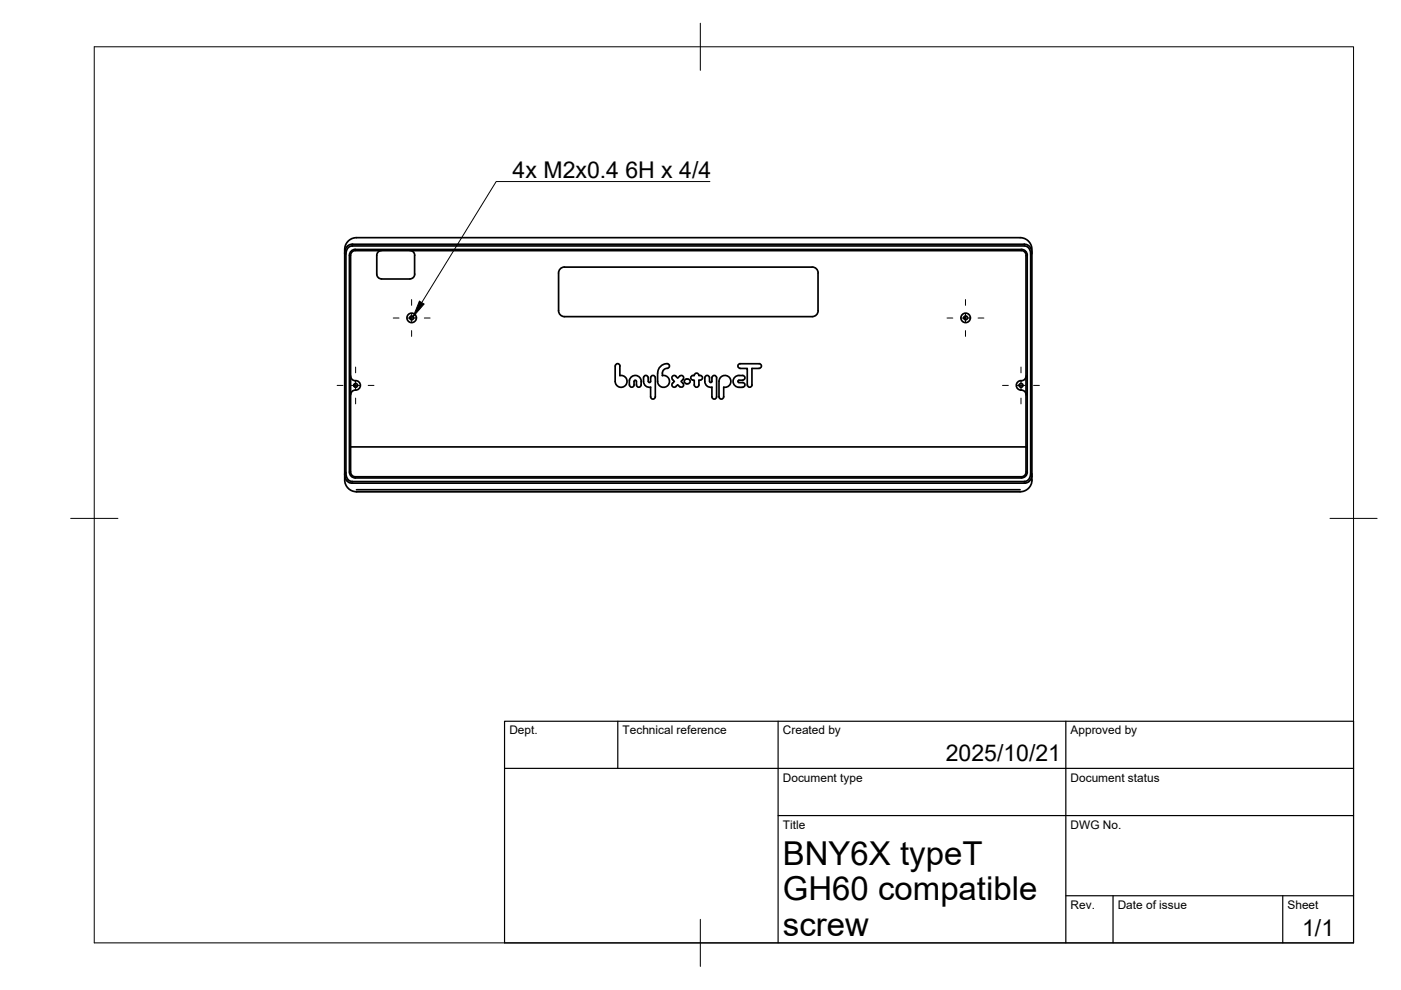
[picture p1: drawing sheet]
<svg xmlns="http://www.w3.org/2000/svg" width="297mm" height="210mm" viewBox="0 0 297 210" stroke-linecap="round" stroke-linejoin="round" font-family="sans-serif">
<!-- layer: Visible -->
<g fill="none" stroke="#000" stroke-width=".36">
<path d="M73.1 53.8l.1-.9 .4-.6 .6-.4 .4-.1h142.6l.5 .1 .6 .4 .3 .5 .2 1M73.9 52.5l.7-.4 143.1 .2 .6 .5 .2 1v46.6l-.1 .8-.6 .7-.7 .2h-142.4l-.5-.1-.6-.7-.3-.9v-46.6l.2-.8zM75.3 52.9h141.2M75.3 53.1h141.2M75.3 52.9a1.26 1.26 0 0 0-1.2 1.2v46a1.26 1.26 0 0 0 1.2 1.2h141.2a1.23 1.23 0 0 0 1.3-1.2v-46a1.26 1.26 0 0 0-1.3-1.2M75.3 53.1a1.01 1.01 0 0 0-1 1v46a1.01 1.01 0 0 0 1 1h141.2a.97 .97 0 0 0 1-1l.1-46a1.01 1.01 0 0 0-1.1-1M80.9 53.1a1.01 1.01 0 0 0-1 1v4a1.01 1.01 0 0 0 1 1l6 .1a1.04 1.04 0 0 0 1-1.1M86.9 53.1a1.01 1.01 0 0 1 1 1M87.9 54.1v4M173.4 57.9v8M173.5 57.9a1.23 1.23 0 0 0-1.3-1.3h-52.5a1.26 1.26 0 0 0-1.3 1.3v8a1.26 1.26 0 0 0 1.3 1.2h52.5a1.26 1.26 0 0 0 1.3-1.2M74.3 79.7a1.01 1.01 0 0 0 1.1 1"/>
<path d="M131.4 77.6v2M131.4 77.6a.51 .51 0 0 0-.5-.5 .51 .51 0 0 0-.5 .5v3.3a1.26 1.26 0 0 0 1.4 1.2 1.26 1.26 0 0 0 1.1-1.4 1.26 1.26 0 0 0-1.5-1.1M139.4 79.1v1.8a1.26 1.26 0 0 0 1.4 1.2 1.26 1.26 0 0 0 1.1-1.4 1.26 1.26 0 0 0-1.5-1.1M139.4 79.1a1.93 1.93 0 0 1 2.3-1.9 .5 .5 0 0 1 .2 .5 .5 .5 0 0 1-.5 .4 1.01 1.01 0 0 0-1 1M140.4 79.1v.5M143.3 79.8l.4 .4 .4-.4M143.3 79.7a.51 .51 0 0 0-.7 .1 .51 .51 0 0 0 0 .7l.4 .4-.4 .4a.5 .5 0 0 0 0 .7 .5 .5 0 0 0 .7 0M144.1 79.7a.5 .5 0 0 1 .7 0 .5 .5 0 0 1 0 .7M146.5 79.8l.2-.1 .5-.1a.5 .5 0 0 1 .5-.5 .5 .5 0 0 1 .5 .5 .54 .54 0 0 1 .8 .5 .54 .54 0 0 1-.8 .5v1a.5 .5 0 0 1-.5 .5 .5 .5 0 0 1-.5-.5v-1a.56 .56 0 0 1-.6-.2 .56 .56 0 0 1-.1-.6zM149.5 79.8a.5 .5 0 0 1 .6-.2 .5 .5 0 0 1 .3 .5l.1 .8 .2 .2 .2-.2v-.8a.5 .5 0 0 1 .5-.5 .5 .5 0 0 1 .5 .5v4a.5 .5 0 0 1-.5 .5 .5 .5 0 0 1-.5-.5v-2a1.26 1.26 0 0 1-1.5-1.2zM152.9 79.9a1.26 1.26 0 0 1 2 .7 1.26 1.26 0 0 1-1.5 1.5v2a.5 .5 0 0 1-.5 .5 .5 .5 0 0 1-.5-.5v-3.2l.1-.4zM156.9 78.1h1.5v3.5a.51 .51 0 0 0 .5 .5 .51 .51 0 0 0 .5-.5v-3.5h1.5"/>
<path d="M156.9 78.1a.49 .49 0 0 1-.5-.5 .49 .49 0 0 1 .5-.5h4a.5 .5 0 0 1 .5 .5 .5 .5 0 0 1-.5 .5M217.6 79.7a1.23 1.23 0 0 1-1.5 1.1 1.01 1.01 0 0 0-.6 1.1 1.01 1.01 0 0 0 1 .8 1.01 1.01 0 0 1 1.1 1M74.3 94.8h143.2M75.4 82.7a1.01 1.01 0 0 0-1.1 1M75.4 80.7a1.01 1.01 0 0 1 1 1 1.01 1.01 0 0 1-1 1M133.5 81.6a.5 .5 0 0 0 .5 .5 .5 .5 0 0 0 .5-.5M134.4 80.9v.7M134.5 80.9l.2-.3 .2 .1a1.57 1.57 0 0 0 .3 1.3 .5 .5 0 0 0 .7-.4 1.43 1.43 0 0 0-1.5-2 1.33 1.33 0 0 0-1 1v1M138 82.1a1.26 1.26 0 0 1-1.6-1.2v-.8a.5 .5 0 0 1 .5-.5 .5 .5 0 0 1 .5 .5v.8l.3 .2 .2-.2v-.8a.5 .5 0 0 1 .5-.5 .5 .5 0 0 1 .5 .5v4a.5 .5 0 0 1-.5 .5 .5 .5 0 0 1-.5-.5v-2M143.3 82l.4-.4 .4 .4M144.8 80.5l-.4 .4 .4 .4M144.8 81.2a.5 .5 0 0 1 0 .8 .5 .5 0 0 1-.7 0"/>
<path d="M145.1 80.6a.56 .56 0 0 1 1-.2 .56 .56 0 0 1-.3 1 .55 .55 0 0 1-.6-.2 .55 .55 0 0 1-.1-.6zM156.7 81.1h.7M157.4 81.1a.51 .51 0 0 1 .5 .5 .51 .51 0 0 1-.5 .5 1.43 1.43 0 0 1-1.4-.2 1.43 1.43 0 0 1-.5-1.4 1.57 1.57 0 0 1 2.4-.7 .5 .5 0 0 1-.5 .8l-.9 .1-.1 .2 .3 .2M73.1 100.4l.1 .8 .3 .6 .5 .5 .5 .1h142.9l.6-.2 .4-.4 .3-.5 .1-.9M75.6 103.8h140.7M216.3 104.3a2.6 2.6 0 0 0 2.5-3.3v-48.3l-.2-.8-.6-.8-.7-.5-.8-.2h-141.1l-.7 .1-1.1 .9-.5 1.3v48.3a2.62 2.62 0 0 0 2.5 3.3h140.7"/>
<circle cx="87.3" cy="67.4" r="1.01"/>
<circle cx="87.3" cy="67.4" r=".41"/>
<circle cx="204.7" cy="67.4" r="1.01"/>
<circle cx="204.7" cy="67.4" r=".41"/>
<circle cx="75.4" cy="81.7" r=".41"/>
<circle cx="216.5" cy="81.7" r=".41"/>
</g>
<!-- layer: BORDER -->
<path d="M20 9.9h267v190h-267zM148.5 4.9v10M15 109.9h10M282 109.9h10M148.5 194.9v10" fill="none" stroke="#000" stroke-width=".21"/>
<!-- layer: TITLEBLOCK -->
<path d="M107 152.9h180v47h-180zM131 152.9v10M165 152.9v47M226 152.9v47M107 162.9h180M165 172.9h122M226 189.9h61M236 189.9v10M272 189.9v10" fill="none" stroke="#000" stroke-width=".25"/>
<!-- layer: Smart Centers -->
<g fill="none" stroke="#000" stroke-width=".21">
<path d="M75.4 77.8v1.3M83.4 67.4h1.2M86.4 67.4h1.8M87.3 63.5v1.2M87.3 66.5v1.8M87.3 70.1v1.2M90 67.4h1.2M200.8 67.4h1.2M203.8 67.4h1.8M204.7 63.5v1.2M204.7 66.5v1.8M204.7 70.1v1.2"/>
<path d="M207.4 67.4h1.2M216.5 77.8v1.3M71.5 81.7h1.2M74.5 81.7h1.8M75.4 80.8v1.8M75.4 84.4v1.2M78.1 81.7h1.2M212.6 81.7h1.2M215.6 81.7h1.8M216.5 80.8v1.8M216.5 84.4v1.2M219.1 81.7h1.3"/>
</g>
<!-- layer: Hole Notes -->
<path d="M88.9 63.9l1 .6-2.3 2.7z" fill="#000" stroke="#000" stroke-width=".21"/>
<path d="M150.5 38.5h-45.3l-15.8 25.7" fill="none" stroke="#000" stroke-width=".21"/>
<g font-size="7">
<text x="166" y="183.4">BNY6X typeT</text>
<text x="166" y="190.9">GH60 compatible</text>
<text x="166" y="198.4">screw</text>
</g>
<g font-size="4.9">
<text x="108.7" y="37.8">4x M2x0.4</text>
<text x="132.6" y="37.8">6H x 4/4</text>
<text x="200.5" y="161.4">2025/10/21</text>
<text x="276.1" y="198.6">1/1</text>
</g>
<g font-size="2.5">
<text x="108" y="155.7">Dept.</text>
<text x="132" y="155.7">Technical reference</text>
<text x="166" y="155.7">Created by</text>
<text x="227" y="155.7">Approved by</text>
<text x="166" y="165.7">Document type</text>
<text x="227" y="165.7">Document status</text>
<text x="166" y="175.7">Title</text>
<text x="227" y="175.7">DWG No.</text>
<text x="227" y="192.7">Rev.</text>
<text x="237" y="192.7">Date of issue</text>
<text x="273" y="192.7">Sheet</text>
</g>
</svg>
